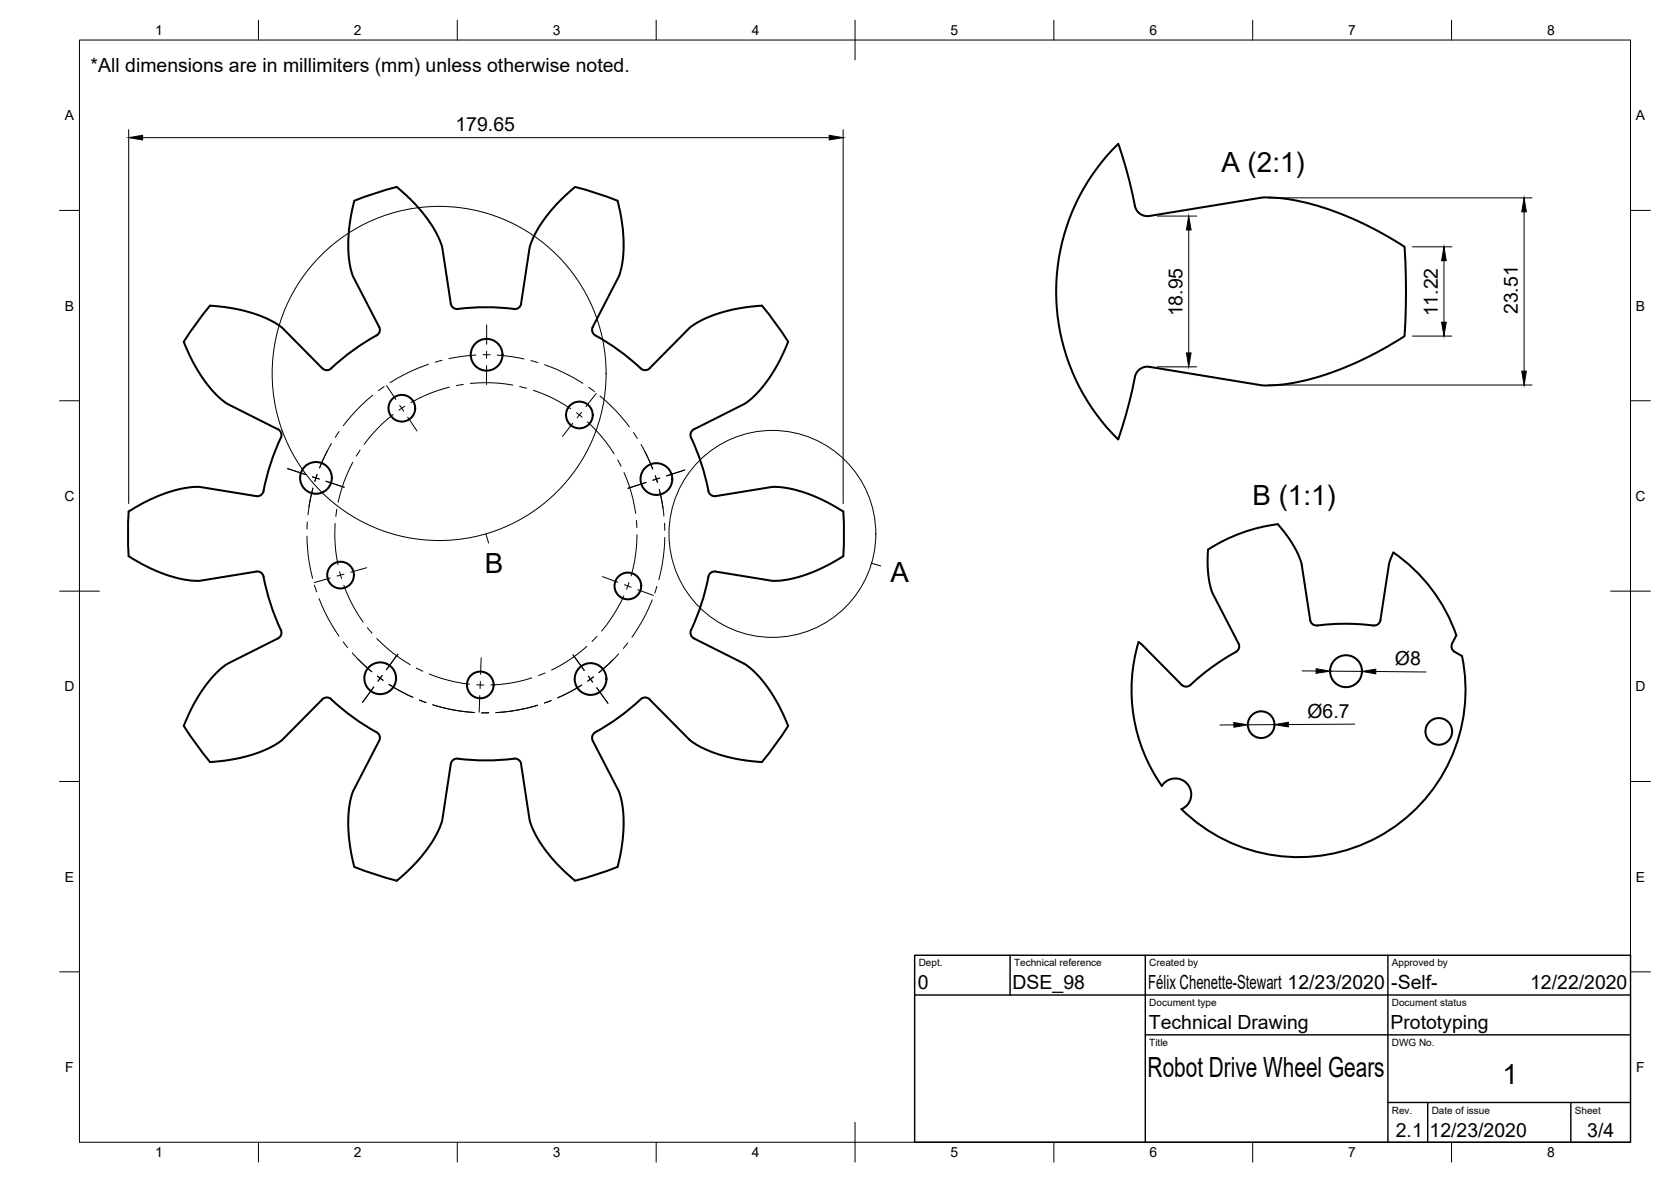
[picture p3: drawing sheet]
<svg xmlns="http://www.w3.org/2000/svg" width="420mm" height="297mm" viewBox="0 0 420 297" stroke-linecap="round" stroke-linejoin="round" font-family="sans-serif">
<!-- layer: Visible -->
<g fill="none" stroke="#000" stroke-width=".51">
<path d="M99.8 47l3.3 3 2.7 2.9 2.9 3.9 1.6 2.9 .9 2.7 2.1 13.9a1.58 1.58 0 0 0 1.8 1.3 61.3 61.3 0 0 1 14.7 0 1.6 1.6 0 0 0 1.2-1.3M99.8 47l-4.9 1.4-5.8 2-.8 3.5-.5 3.4-.2 5.8 .3 2.9 .5 2.3 .5 1.3 6.4 12.6a1.55 1.55 0 0 1-.6 2.1 56.4 56.4 0 0 0-11.4 8.3M144.6 47l5.9 1.7 4.8 1.8 .8 3.4 .5 3.4 .2 5.8-.3 2.9-.5 2.3-.5 1.3-6.5 12.6a1.6 1.6 0 0 0 .7 2.1 61.4 61.4 0 0 1 11.8 8.6 1.57 1.57 0 0 0 1.8-.4l10.1-10.1 2-1.4 3.2-1.5 4-1.3 4.9-1 4.1-.4M144.6 47l-3.3 3-2.8 2.9-2.8 3.9-1.6 2.9-1 2.7-2.1 13.9M289 54.3l28.4-4.7 3.4 .1 2.9 .3a78.9 78.9 0 0 1 29.5 12l.3 11.2-.3 11.3-4.4 2.6-4.4 2.4-4 1.9-4.5 1.8a45.8 45.8 0 0 1-18.8 3.6l-28.1-4.6M289 54.3a3.2 3.2 0 0 1-3.6-2.5 112.3 112.3 0 0 0-4.2-15.7 52 52 0 0 0 0 74.4l2.8-9.4 1.4-6.4a3.2 3.2 0 0 1 3.6-2.5M191.6 76.8l3.1 4 3.5 5.1M46.2 85.9l2.1 4.6 2 3.5 1.9 2.7 2.8 3.1 2.3 1.8 12.6 6.3a1.55 1.55 0 0 1 .7 2.1M46.2 85.9l3.5-5.1 3.1-4 6.3 .8 5.9 1.6 2.7 1.2 2.5 1.4 10.8 10.8a1.6 1.6 0 0 0 2.3 0M198.2 85.9l-2.1 4.6-2 3.5-1.9 2.7-2.8 3.1-2.3 1.8-12.6 6.3a1.6 1.6 0 0 0-.7 2.1M70.6 110a61.7 61.7 0 0 0-4.5 13.9 1.6 1.6 0 0 1-1.7 .8l-15-2.3-2.9 .2-2.3 .6-3.8 1.2-2.8 1.2-5.3 3-.1 6.1 .1 5.1M173.8 110a61.7 61.7 0 0 1 4.5 13.9 1.59 1.59 0 0 0 1.6 .8l15.1-2.3 2.9 .2 2.3 .6 3.7 1.2 2.9 1.2 5.2 2.9 .2 5.1-.2 6.2"/>
<path d="M32.3 139.8l3.9 2.2 4 1.8 4 1.4 3.7 .7 2.2 .1 14.3-2.4a1.56 1.56 0 0 1 1.9 1.3 61 61 0 0 0 4.5 13.9 1.6 1.6 0 0 1-.9 1.6l-13 6.6-2.3 1.9-2.4 2.7-3.2 4.8-2.8 6 2.9 4.2 3.7 4.9 6.3-.8 5.6-1.5 3.3-1.4 2.8-1.7 10.2-10.3a1.58 1.58 0 0 1 2.3-.1M212 139.8l-3.8 2.2-4 1.8-4 1.4-3.8 .7-2.1 .1-14.3-2.4a1.59 1.59 0 0 0-1.9 1.3 61.4 61.4 0 0 1-4.5 13.9 1.6 1.6 0 0 0 .9 1.6l12.6 6.4 2.3 1.7 2.8 3.1 1.9 2.7 2 3.5 2.1 4.6M303.8 138.1l-.1 5.4 .3 2 .6 2.9 6.8 13.3a1.57 1.57 0 0 1-.6 2.1 61.1 61.1 0 0 0-11.9 8.6 1.6 1.6 0 0 1-1.8-.3l-10-10.1-.8-.7M303.8 138.1a42 42 0 0 1 17.5-6.4l3 3.9a18.8 18.8 0 0 1 3 6.3l2.1 13.9a1.59 1.59 0 0 0 1.8 1.4M350.4 138.8l-1.2 3.1-2.1 13.9a1.55 1.55 0 0 1-1.8 1.4M350.4 138.8a42 42 0 0 1 15.8 20.9M331.2 157.2a56.4 56.4 0 0 1 14.1 0M366.2 159.7l-1.1 2a1.58 1.58 0 0 0 .7 2.1l1.8 1.1a42 42 0 0 1-21 45.4 42 42 0 0 1-49.5-7 4 4 0 0 0 1.5-6.3 4 4 0 0 0-6.5 .5 42.1 42.1 0 0 1-5.8-36.2M83.3 175.7a61.4 61.4 0 0 0 11.8 8.6 1.6 1.6 0 0 1 .2 1.8l-6.6 12.8-.7 2.5-.4 3.9 .2 5.7 .5 3.4 .8 3.5 4.8 1.7 5.9 1.7 4.4-4.1 3.3-4 2.2-3.5 1.4-3.3 2.2-14.4M113.3 192a1.6 1.6 0 0 1 1.8-1.4 60.4 60.4 0 0 0 14.7 .1 1.6 1.6 0 0 1 1.2 1.3M131 192l2.1 13.9 1 2.8 1.6 2.8 2.8 3.9 2.8 3 3.3 2.9M191.6 191.5l-4.1-.4-4.9-1-4-1.3-3.2-1.5-2-1.4-10.1-10.2a1.6 1.6 0 0 0-2.2 0 61.4 61.4 0 0 1-11.8 8.6 1.6 1.6 0 0 0-.3 1.8l6.5 12.6 .5 1.3 .5 2.3 .3 3-.2 5.7-.5 3.4-.8 3.5-4.8 1.7-5.9 1.7"/>
<path d="M198.2 182.4l-3.5 5.1-3.1 4"/>
<circle cx="122.4" cy="89.2" r="4"/>
<circle cx="101" cy="102.6" r="3.4"/>
<circle cx="145.7" cy="104.3" r="3.4"/>
<circle cx="79.4" cy="120.1" r="4"/>
<circle cx="165" cy="120.4" r="4"/>
<circle cx="85.6" cy="144.5" r="3.4"/>
<circle cx="157.9" cy="147.3" r="3.4"/>
<circle cx="95.6" cy="170.5" r="4"/>
<circle cx="120.8" cy="172.1" r="3.4"/>
<circle cx="148.5" cy="170.6" r="4"/>
<circle cx="338.4" cy="168.7" r="4"/>
<circle cx="317.1" cy="182.1" r="3.4"/>
<circle cx="361.8" cy="183.8" r="3.4"/>
</g>
<!-- layer: Border -->
<g fill="none" stroke="#000" stroke-width=".25">
<path d="M20 10.1h390v276.9h-390zM65 5.1v5M115 5.1v5M165 5.1v5M215 5.1v10M265 5.1v5M315 5.1v5M365 5.1v5M15 52.9h5M410 52.9h5M15 100.7h5M410 100.7h5"/>
<path d="M15 148.6h10M405 148.6h10M15 196.4h5M410 196.4h5M15 244.2h5M410 244.2h5M65 287v5M115 287v5M165 287v5M215 282.1v9.9M265 287v5M315 287v5"/>
<path d="M365 287v5"/>
</g>
<!-- layer: TitleBlock -->
<path d="M230 240.1h180v46.9h-180zM230 250h180M254 240.1v9.9M288 240.1v46.9M349 240.1v46.9M288 260.1h122M349 277.1h61M359 277.1v9.9M395 277.1v9.9" fill="none" stroke="#000" stroke-width=".36"/>
<!-- layer: Dimensions -->
<g fill="none" stroke="#000" stroke-width=".25">
<path d="M32.4 32.6v93.9M35.9 34.6h172.6M212 32.6v93.9M291 54.3h9.9M298.9 57.8v30.9M318.8 49.7h66.4M383.2 53.2v40.1M355.2 62h9.9M363.1 65.5v15.5M291 92.2h9.9M318.8 96.8h66.4M355.2 84.5h9.9"/>
<path d="M327.4 168.6h3.5M334.4 168.7h8M345.9 168.7l12.6 .2M310.3 182.2h-3.6M320.4 182.1h-6.6M340.6 182l-16.6 .1"/>
</g>
<path d="M32.4 34.6l3.5-.6v1.2zM208.5 34l3.5 .6-3.5 .6zM298.9 54.3l.6 3.5h-1.2zM383.2 49.7l.6 3.5h-1.2zM363.1 62l.5 3.5h-1.1zM298.3 88.7h1.2l-.6 3.5zM362.5 81h1.1l-.5 3.5zM382.6 93.3h1.2l-.6 3.5zM330.9 168l3.5 .7-3.5 .5zM342.4 168.7l3.5-.5v1.1zM310.2 181.6l3.6 .5-3.5 .7zM320.4 182.1l3.6-.6v1.2z" fill="#000" stroke="#000" stroke-width=".25"/>
<!-- layer: Annotations -->
<g fill="none" stroke="#000" stroke-width=".25">
<path d="M122.2 134.2l.7 2.3M219.2 141.5l2.2 .7"/>
<circle cx="110.4" cy="93.8" r="42"/>
<circle cx="194.2" cy="134.2" r="26"/>
</g>
<!-- layer: Center Lines -->
<g fill="none" stroke="#000" stroke-width=".25">
<path d="M93.7 99.3l-4.2 4-3.2 3.7M96.6 97.1l-1.5 1.1M97.2 96.9l2.3 3.5M107.7 91.6l-4.5 1.8-5.1 2.8M111.1 90.5l-1.7 .5M113 97.3l-4.9 1.6-4.8 2.3M116.5 96.6l-1.8 .3M118.3 96.4a37.5 37.5 0 0 1 10.6 .4M119.7 89.2l-6.8 .9M121.5 89.1l1.7 .1M122.3 88.3v1.8M122.3 91.8v4.9"/>
<path d="M122.4 81.7v4.8M125 89.2l3.8 .4 3 .6M130.7 97.1l1.7 .5M133.5 90.6l1.7 .5M134.1 98.1l4.8 1.9 4.6 2.7M136.9 91.7l4.5 1.8 5.2 2.8M148 97.3l1.5 1.1M149.9 98.9l-2.6 3.3M150.9 99.5l4.2 4 3.1 3.8M72.3 117.8l4.6 1.5M78.6 119.8l1.7 .6M83.3 111.4l-1.4 2.7-1.6 3.5 2.1-4.4"/>
<path d="M85.3 108.4l-1 1.5M88.7 116.2a37.1 37.1 0 0 0-3.7 10M90.5 113.1l-.9 1.5M98.8 104.2l-3.9 3.5-3.3 4M100.5 101.9l1 1.4M101.8 102.1l-1.5 1M102.5 104.8l2.3 3.5M144 106.4l-2.6 3.3M145 103.7l1.4 1.1M146.2 103.6l-1.1 1.4M147.7 106l3.7 3.8 3 4.2M155.3 115.6l.8 1.5"/>
<path d="M156.9 118.8a38.3 38.3 0 0 1 2.9 10.2M159.3 108.7l1 1.5M161.2 111.7l1.4 2.7 1.5 3.5-1.9-4.4M164.8 119.5l.5 1.7M172.2 118.1l-4.6 1.5M77.2 134.7l.3 4.9 1.1 5.7M77.3 131.2l-.1 1.8M77.7 127.4l1-4.7-.8 3.7-.5 3M79.2 120.9l.5-1.7-.5 1.7M82 120.9l4.6 1.6M84.3 131.5v5.2l.7 5.2M84.7 128l-.3 1.7"/>
<path d="M160 130.8l.1 1.8M160.2 134.4l-.4 5.1-1.1 5.2M162.5 121.2l-4.6 1.5M165.9 120.1l-1.7 .6M166.7 127.7l-.9-4.7 .8 3.7 .3 3M167.1 131.5l.1 1.8M167.2 135.1l-.4 4.8-1.1 5.8M79.1 147.1l.5 1.6M80.2 150.4l2.5 5.3 2.5 4.2M83 145.3l-4 1.1M85.4 143.7l.5 1.7M86.4 147.1l2.2 4.8 2.7 4.4"/>
<path d="M86.5 144.3l-1.7 .5M92.2 142.7l-4 1.1M92.4 157.7l1.1 1.4M150.1 159.9l-1.2 1.3M151.4 144.9l3.9 1.4M156.8 149.7l-2.5 4.7-3 4.2M157 146.9l1.7 .7M158.2 146.4l-.7 1.7M160.4 148.2l3.9 1.4M164 150.7l-2.5 5.3-2.6 4.1M165.2 147.4l-.6 1.7M86.3 161.3l1.1 1.4"/>
<path d="M88.6 164.1l2.1 2.2 2.8 2.5-3.6-3.2M94 172.6l-2.9 3.9M94.7 160.5a38.7 38.7 0 0 0 8.4 6.5M94.9 169.9l1.4 1.1M96.1 169.7l-1 1.5M97.8 172l3.2 1.9 2.8 1.3M100 164.4l-2.8 3.9M104.7 167.9l1.6 .8M105.5 175.9l1.6 .7M107.9 169.4l5 1.6 5.2 .9M108.8 177.1l4.7 1.2 5.8 .8-5.8-.8-4.7-1.2M119.9 172.1l1.7 .1"/>
<path d="M120.6 174.8l-.1 4.2M120.8 171.2l-.1 1.8M121 165.3l-.2 4.2M121.1 179.1h1.8M133.7 170.4l-5 1.2-5.3 .5M135.2 177.2l-4.7 1.2-5.8 .7M137.1 169.1l-1.7 .7M138.6 176.1l-1.7 .6M144.1 164.6l2.8 3.9M146.3 172.2l-3.3 1.9-2.8 1.3M147.6 162.4a37.8 37.8 0 0 1-8.9 6M148 169.9l1 1.5"/>
<path d="M149.2 170.1l-1.4 1.1M150.1 172.8l2.8 3.9M155.6 164.3l-2.2 2.2-2.8 2.5 3.6-3.2M157.8 161.6l-1.1 1.4"/>
</g>
<g font-size="7">
<text x="307.1" y="43.1">A (2:1)</text>
<text x="314.9" y="126.9">B (1:1)</text>
<text x="121.9" y="144">B</text>
<text x="223.9" y="146.1">A</text>
<text x="288.6" y="270.6">Robot Drive Wheel Gears</text>
<text x="377.8" y="272.3">1</text>
</g>
<g font-size="4.9">
<text x="22.8" y="18.1">*All dimensions are in millimiters (mm) unless otherwise noted.</text>
<text x="114.5" y="33">179.65</text>
<text x="297.3" y="79.5" transform="rotate(-90 297.3 79.5)">18.95</text>
<text x="361.6" y="79.5" transform="rotate(-90 361.6 79.5)">11.22</text>
<text x="381.7" y="79" transform="rotate(-90 381.7 79)">23.51</text>
<text x="350.7" y="167.2" transform="rotate(1 350.7 167.2)">Ø8</text>
<text x="328.7" y="180.4">Ø6.7</text>
<text x="230.8" y="248.6">0</text>
<text x="254.6" y="248.6">DSE_98</text>
<text x="288.7" y="248.6">Félix Chenette-Stewart 12/23/2020</text>
<text x="349.8" y="248.6">-Self-</text>
<text x="384.7" y="248.6">12/22/2020</text>
<text x="288.9" y="258.6">Technical Drawing</text>
<text x="349.6" y="258.6">Prototyping</text>
<text x="351" y="285.7">2.1</text>
<text x="359.5" y="285.6">12/23/2020</text>
<text x="399.1" y="285.8">3/4</text>
</g>
<g font-size="3.5">
<text x="39" y="8.8">1</text>
<text x="89" y="8.8">2</text>
<text x="139" y="8.8">3</text>
<text x="189" y="8.8">4</text>
<text x="239" y="8.8">5</text>
<text x="289" y="8.8">6</text>
<text x="339" y="8.8">7</text>
<text x="389" y="8.8">8</text>
<text x="16.3" y="30.2">A</text>
<text x="411.3" y="30.2">A</text>
<text x="16.3" y="78">B</text>
<text x="411.3" y="78">B</text>
<text x="16.2" y="125.9">C</text>
<text x="411.2" y="125.9">C</text>
<text x="16.2" y="173.7">D</text>
<text x="411.2" y="173.7">D</text>
<text x="16.3" y="221.6">E</text>
<text x="411.3" y="221.6">E</text>
<text x="16.4" y="269.4">F</text>
<text x="411.4" y="269.4">F</text>
<text x="39" y="290.8">1</text>
<text x="89" y="290.8">2</text>
<text x="139" y="290.8">3</text>
<text x="189" y="290.8">4</text>
<text x="239" y="290.8">5</text>
<text x="289" y="290.8">6</text>
<text x="339" y="290.8">7</text>
<text x="389" y="290.8">8</text>
</g>
<g font-size="2.5">
<text x="231" y="242.9">Dept.</text>
<text x="255" y="242.9">Technical reference</text>
<text x="289" y="242.9">Created by</text>
<text x="350" y="242.9">Approved by</text>
<text x="289" y="252.8">Document type</text>
<text x="350" y="252.8">Document status</text>
<text x="289" y="262.9">Title</text>
<text x="350" y="262.9">DWG No.</text>
<text x="350" y="279.9">Rev.</text>
<text x="360" y="279.9">Date of issue</text>
<text x="396" y="279.9">Sheet</text>
</g>
</svg>
